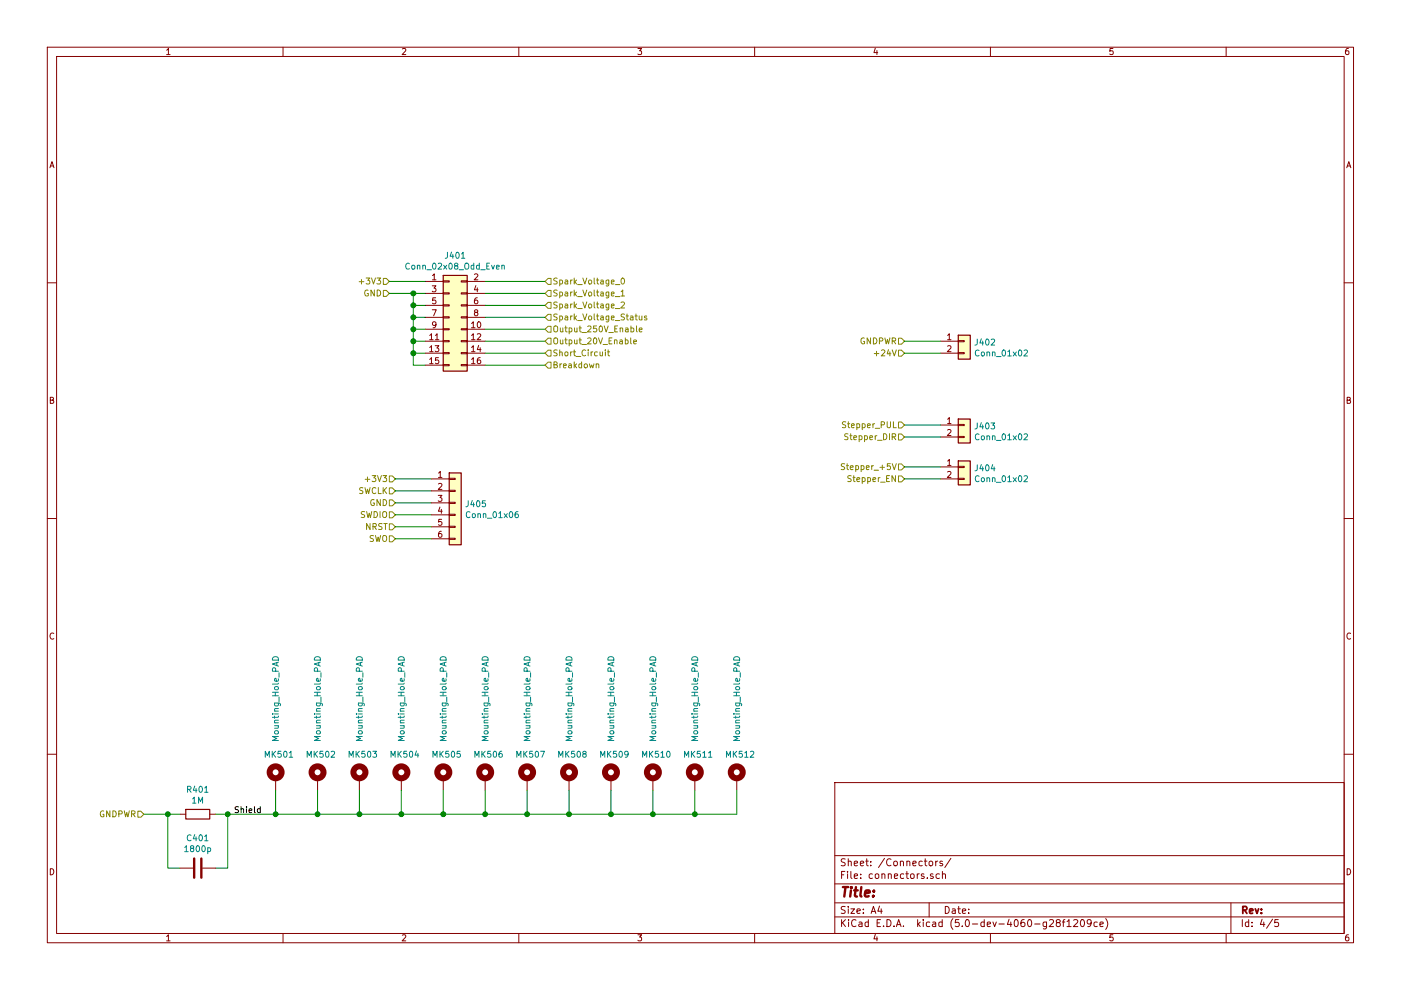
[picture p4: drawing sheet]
EESchema Schematic File Version 4
LIBS:edm_control_board-cache
EELAYER 26 0
EELAYER END
$Descr A4 11693 8268
encoding utf-8
Sheet 4 5
Title ""
Date ""
Rev ""
Comp ""
Comment1 ""
Comment2 ""
Comment3 ""
Comment4 ""
$EndDescr
Text HLabel 7550 2950 0    50   Input ~ 0
+24V
Text HLabel 7550 2850 0    50   Input ~ 0
GNDPWR
$Comp
L Connector_Generic:Conn_02x08_Odd_Even J401
U 1 1
P 3750 2650
F 0 "J401" H 3800 3167 50  0000 C CNN
F 1 "Conn_02x08_Odd_Even" H 3800 3076 50  0000 C CNN
F 2 "Connector_PinHeader_2.54mm:PinHeader_2x08_P2.54mm_Vertical" H 3750 2650 50  0001 C CNN
F 3 "http://www.on-shore.com/wp-content/uploads/2015/09/302-sxxx.pdf" H 3750 2650 50  0001 C CNN
F 4 "ED10523-ND" H 3750 2650 50  0001 C CNN "Digikey"
	1    3750 2650
	1    0    0    -1  
$EndComp
Text HLabel 4550 2750 2    50   Input ~ 0
Output_250V_Enable
Text HLabel 4550 2850 2    50   Input ~ 0
Output_20V_Enable
Text HLabel 4550 2950 2    50   Input ~ 0
Short_Circuit
Text HLabel 4550 3050 2    50   Input ~ 0
Breakdown
Text HLabel 4550 2350 2    50   Input ~ 0
Spark_Voltage_0
Text HLabel 4550 2450 2    50   Input ~ 0
Spark_Voltage_1
Text HLabel 4550 2550 2    50   Input ~ 0
Spark_Voltage_2
Text HLabel 4550 2650 2    50   Input ~ 0
Spark_Voltage_Status
Text HLabel 3250 2350 0    50   Input ~ 0
+3V3
Text HLabel 3250 2450 0    50   Input ~ 0
GND
Wire Wire Line
	3250 2450 3450 2450
Wire Wire Line
	3450 2450 3450 2550
Wire Wire Line
	3450 3050 3550 3050
Connection ~ 3450 2450
Wire Wire Line
	3450 2450 3550 2450
Wire Wire Line
	3550 2950 3450 2950
Connection ~ 3450 2950
Wire Wire Line
	3450 2950 3450 3050
Wire Wire Line
	3450 2850 3550 2850
Connection ~ 3450 2850
Wire Wire Line
	3450 2850 3450 2950
Wire Wire Line
	3550 2750 3450 2750
Connection ~ 3450 2750
Wire Wire Line
	3450 2750 3450 2850
Wire Wire Line
	3450 2650 3550 2650
Connection ~ 3450 2650
Wire Wire Line
	3450 2650 3450 2750
Wire Wire Line
	3550 2550 3450 2550
Connection ~ 3450 2550
Wire Wire Line
	3450 2550 3450 2650
Wire Wire Line
	3250 2350 3550 2350
Wire Wire Line
	4050 2750 4550 2750
Wire Wire Line
	4550 2850 4050 2850
Wire Wire Line
	4050 2950 4550 2950
Wire Wire Line
	4550 3050 4050 3050
Wire Wire Line
	4050 2350 4550 2350
Wire Wire Line
	4550 2450 4050 2450
Wire Wire Line
	4050 2550 4550 2550
Wire Wire Line
	4550 2650 4050 2650
$Comp
L Connector_Generic:Conn_01x02 J402
U 1 1
P 8050 2850
F 0 "J402" H 8130 2842 50  0000 L CNN
F 1 "Conn_01x02" H 8130 2751 50  0000 L CNN
F 2 "TerminalBlock:TerminalBlock_bornier-2_P5.08mm" H 8050 2850 50  0001 C CNN
F 3 "http://www.on-shore.com/wp-content/uploads/2015/09/ed120ds.pdf" H 8050 2850 50  0001 C CNN
F 4 "ED1609-ND" H 8050 2850 50  0001 C CNN "Digikey"
	1    8050 2850
	1    0    0    -1  
$EndComp
Wire Wire Line
	7550 2950 7850 2950
Wire Wire Line
	7850 2850 7550 2850
Text HLabel 7550 4000 0    50   Input ~ 0
Stepper_EN
$Comp
L Mechanical:Mounting_Hole_PAD MK501
U 1 1
P 2300 6500
F 0 "MK501" H 2200 6700 50  0000 L CNN
F 1 "Mounting_Hole_PAD" V 2300 6800 50  0000 L CNN
F 2 "MountingHole:MountingHole_5mm_Pad" H 2300 6500 50  0001 C CNN
F 3 "" H 2300 6500 50  0001 C CNN
	1    2300 6500
	1    0    0    -1  
$EndComp
$Comp
L Mechanical:Mounting_Hole_PAD MK502
U 1 1
P 2650 6500
F 0 "MK502" H 2550 6700 50  0000 L CNN
F 1 "Mounting_Hole_PAD" V 2650 6800 50  0000 L CNN
F 2 "MountingHole:MountingHole_5mm_Pad" H 2650 6500 50  0001 C CNN
F 3 "" H 2650 6500 50  0001 C CNN
	1    2650 6500
	1    0    0    -1  
$EndComp
$Comp
L Mechanical:Mounting_Hole_PAD MK503
U 1 1
P 3000 6500
F 0 "MK503" H 2900 6700 50  0000 L CNN
F 1 "Mounting_Hole_PAD" V 3000 6800 50  0000 L CNN
F 2 "MountingHole:MountingHole_5mm_Pad" H 3000 6500 50  0001 C CNN
F 3 "" H 3000 6500 50  0001 C CNN
	1    3000 6500
	1    0    0    -1  
$EndComp
$Comp
L Mechanical:Mounting_Hole_PAD MK504
U 1 1
P 3350 6500
F 0 "MK504" H 3250 6700 50  0000 L CNN
F 1 "Mounting_Hole_PAD" V 3350 6800 50  0000 L CNN
F 2 "MountingHole:MountingHole_5mm_Pad" H 3350 6500 50  0001 C CNN
F 3 "" H 3350 6500 50  0001 C CNN
	1    3350 6500
	1    0    0    -1  
$EndComp
$Comp
L Mechanical:Mounting_Hole_PAD MK507
U 1 1
P 4400 6500
F 0 "MK507" H 4300 6700 50  0000 L CNN
F 1 "Mounting_Hole_PAD" V 4400 6800 50  0000 L CNN
F 2 "MountingHole:MountingHole_5mm_Pad" H 4400 6500 50  0001 C CNN
F 3 "" H 4400 6500 50  0001 C CNN
	1    4400 6500
	1    0    0    -1  
$EndComp
$Comp
L Mechanical:Mounting_Hole_PAD MK508
U 1 1
P 4750 6500
F 0 "MK508" H 4650 6700 50  0000 L CNN
F 1 "Mounting_Hole_PAD" V 4750 6800 50  0000 L CNN
F 2 "MountingHole:MountingHole_5mm_Pad" H 4750 6500 50  0001 C CNN
F 3 "" H 4750 6500 50  0001 C CNN
	1    4750 6500
	1    0    0    -1  
$EndComp
$Comp
L Mechanical:Mounting_Hole_PAD MK509
U 1 1
P 5100 6500
F 0 "MK509" H 5000 6700 50  0000 L CNN
F 1 "Mounting_Hole_PAD" V 5100 6800 50  0000 L CNN
F 2 "MountingHole:MountingHole_5mm_Pad" H 5100 6500 50  0001 C CNN
F 3 "" H 5100 6500 50  0001 C CNN
	1    5100 6500
	1    0    0    -1  
$EndComp
$Comp
L Mechanical:Mounting_Hole_PAD MK510
U 1 1
P 5450 6500
F 0 "MK510" H 5350 6700 50  0000 L CNN
F 1 "Mounting_Hole_PAD" V 5450 6800 50  0000 L CNN
F 2 "MountingHole:MountingHole_5mm_Pad" H 5450 6500 50  0001 C CNN
F 3 "" H 5450 6500 50  0001 C CNN
	1    5450 6500
	1    0    0    -1  
$EndComp
Wire Wire Line
	5450 6800 5450 6600
Wire Wire Line
	5100 6600 5100 6800
Wire Wire Line
	4750 6800 4750 6600
Wire Wire Line
	4400 6600 4400 6800
Connection ~ 4400 6800
Wire Wire Line
	4400 6800 4750 6800
Wire Wire Line
	3350 6800 3350 6600
Connection ~ 3350 6800
Wire Wire Line
	3000 6600 3000 6800
Connection ~ 3000 6800
Wire Wire Line
	3000 6800 3350 6800
Wire Wire Line
	2650 6800 2650 6600
Connection ~ 2650 6800
Wire Wire Line
	2650 6800 3000 6800
Wire Wire Line
	2300 6600 2300 6800
Wire Wire Line
	2300 6800 2650 6800
Text HLabel 7550 3550 0    50   Input ~ 0
Stepper_PUL
Wire Wire Line
	3350 6800 3700 6800
$Comp
L Mechanical:Mounting_Hole_PAD MK505
U 1 1
P 3700 6500
F 0 "MK505" H 3600 6700 50  0000 L CNN
F 1 "Mounting_Hole_PAD" V 3700 6800 50  0000 L CNN
F 2 "MountingHole:MountingHole_5mm_Pad" H 3700 6500 50  0001 C CNN
F 3 "" H 3700 6500 50  0001 C CNN
	1    3700 6500
	1    0    0    -1  
$EndComp
Wire Wire Line
	3700 6800 3700 6600
Connection ~ 3700 6800
Wire Wire Line
	3700 6800 4050 6800
$Comp
L Mechanical:Mounting_Hole_PAD MK506
U 1 1
P 4050 6500
F 0 "MK506" H 3950 6700 50  0000 L CNN
F 1 "Mounting_Hole_PAD" V 4050 6800 50  0000 L CNN
F 2 "MountingHole:MountingHole_5mm_Pad" H 4050 6500 50  0001 C CNN
F 3 "" H 4050 6500 50  0001 C CNN
	1    4050 6500
	1    0    0    -1  
$EndComp
Wire Wire Line
	4050 6800 4050 6600
Connection ~ 4050 6800
Wire Wire Line
	4050 6800 4400 6800
$Comp
L Mechanical:Mounting_Hole_PAD MK511
U 1 1
P 5800 6500
F 0 "MK511" H 5700 6700 50  0000 L CNN
F 1 "Mounting_Hole_PAD" V 5800 6800 50  0000 L CNN
F 2 "MountingHole:MountingHole_5mm_Pad" H 5800 6500 50  0001 C CNN
F 3 "" H 5800 6500 50  0001 C CNN
	1    5800 6500
	1    0    0    -1  
$EndComp
$Comp
L Mechanical:Mounting_Hole_PAD MK512
U 1 1
P 6150 6500
F 0 "MK512" H 6050 6700 50  0000 L CNN
F 1 "Mounting_Hole_PAD" V 6150 6800 50  0000 L CNN
F 2 "MountingHole:MountingHole_5mm_Pad" H 6150 6500 50  0001 C CNN
F 3 "" H 6150 6500 50  0001 C CNN
	1    6150 6500
	1    0    0    -1  
$EndComp
Wire Wire Line
	5800 6600 5800 6800
$Comp
L Connector_Generic:Conn_01x02 J404
U 1 1
P 8050 3900
F 0 "J404" H 8130 3892 50  0000 L CNN
F 1 "Conn_01x02" H 8130 3801 50  0000 L CNN
F 2 "TerminalBlock:TerminalBlock_bornier-2_P5.08mm" H 8050 3900 50  0001 C CNN
F 3 "http://www.on-shore.com/wp-content/uploads/2015/09/ed120ds.pdf" H 8050 3900 50  0001 C CNN
F 4 "ED1609-ND" H 8050 3900 50  0001 C CNN "Digikey"
	1    8050 3900
	1    0    0    -1  
$EndComp
$Comp
L Connector_Generic:Conn_01x02 J403
U 1 1
P 8050 3550
F 0 "J403" H 8130 3542 50  0000 L CNN
F 1 "Conn_01x02" H 8130 3451 50  0000 L CNN
F 2 "TerminalBlock:TerminalBlock_bornier-2_P5.08mm" H 8050 3550 50  0001 C CNN
F 3 "http://www.on-shore.com/wp-content/uploads/2015/09/ed120ds.pdf" H 8050 3550 50  0001 C CNN
F 4 "ED1609-ND" H 8050 3550 50  0001 C CNN "Digikey"
	1    8050 3550
	1    0    0    -1  
$EndComp
Wire Wire Line
	7550 3550 7850 3550
Wire Wire Line
	7550 4000 7850 4000
Text HLabel 7550 3650 0    50   Input ~ 0
Stepper_DIR
Wire Wire Line
	7550 3650 7850 3650
Text HLabel 7550 3900 0    50   Input ~ 0
Stepper_+5V
Wire Wire Line
	7550 3900 7850 3900
Connection ~ 5450 6800
Wire Wire Line
	5450 6800 5800 6800
Connection ~ 5100 6800
Wire Wire Line
	5100 6800 5450 6800
Wire Wire Line
	4750 6800 5100 6800
Connection ~ 4750 6800
Wire Wire Line
	5800 6800 6150 6800
Wire Wire Line
	6150 6600 6150 6800
Connection ~ 5800 6800
$Comp
L Device:R R401
U 1 1
P 1650 6800
F 0 "R401" V 1443 6800 50  0000 C CNN
F 1 "1M" V 1534 6800 50  0000 C CNN
F 2 "Resistor_SMD:R_1206_3216Metric" V 1580 6800 50  0001 C CNN
F 3 "~" H 1650 6800 50  0001 C CNN
F 4 "311-1.00MFRCT-ND" V 1650 6800 50  0001 C CNN "Digikey"
	1    1650 6800
	0    1    1    0   
$EndComp
Text HLabel 1200 6800 0    50   Input ~ 0
GNDPWR
Wire Wire Line
	1200 6800 1400 6800
Connection ~ 2300 6800
Wire Wire Line
	1800 6800 1900 6800
Text Label 1950 6800 0    50   ~ 0
Shield
$Comp
L Connector_Generic:Conn_01x06 J405
U 1 1
P 3800 4200
F 0 "J405" H 3880 4192 50  0000 L CNN
F 1 "Conn_01x06" H 3880 4101 50  0000 L CNN
F 2 "Connector_PinHeader_2.54mm:PinHeader_1x06_P2.54mm_Vertical" H 3800 4200 50  0001 C CNN
F 3 "https://cdn.harwin.com/pdfs/M20-999.pdf" H 3800 4200 50  0001 C CNN
F 4 "952-2270-ND" H 3800 4200 50  0001 C CNN "Digikey"
	1    3800 4200
	1    0    0    -1  
$EndComp
Text HLabel 3300 4200 0    50   Input ~ 0
GND
Text HLabel 3300 4000 0    50   Input ~ 0
+3V3
Wire Wire Line
	3300 4000 3600 4000
Wire Wire Line
	3600 4200 3300 4200
Text HLabel 3300 4100 0    50   Input ~ 0
SWCLK
Text HLabel 3300 4300 0    50   Input ~ 0
SWDIO
Text HLabel 3300 4400 0    50   Input ~ 0
NRST
Text HLabel 3300 4500 0    50   Input ~ 0
SWO
Wire Wire Line
	3300 4500 3600 4500
Wire Wire Line
	3600 4400 3300 4400
Wire Wire Line
	3300 4300 3600 4300
Wire Wire Line
	3600 4100 3300 4100
$Comp
L Device:C C401
U 1 1
P 1650 7250
F 0 "C401" V 1398 7250 50  0000 C CNN
F 1 "1800p" V 1489 7250 50  0000 C CNN
F 2 "Capacitor_SMD:C_2220_5650Metric" H 1688 7100 50  0001 C CNN
F 3 "~" H 1650 7250 50  0001 C CNN
F 4 "490-3479-1-ND" V 1650 7250 50  0001 C CNN "Digikey"
	1    1650 7250
	0    1    1    0   
$EndComp
Wire Wire Line
	1800 7250 1900 7250
Wire Wire Line
	1900 7250 1900 6800
Connection ~ 1900 6800
Wire Wire Line
	1900 6800 2300 6800
Wire Wire Line
	1500 7250 1400 7250
Wire Wire Line
	1400 7250 1400 6800
Connection ~ 1400 6800
Wire Wire Line
	1400 6800 1500 6800
$EndSCHEMATC
